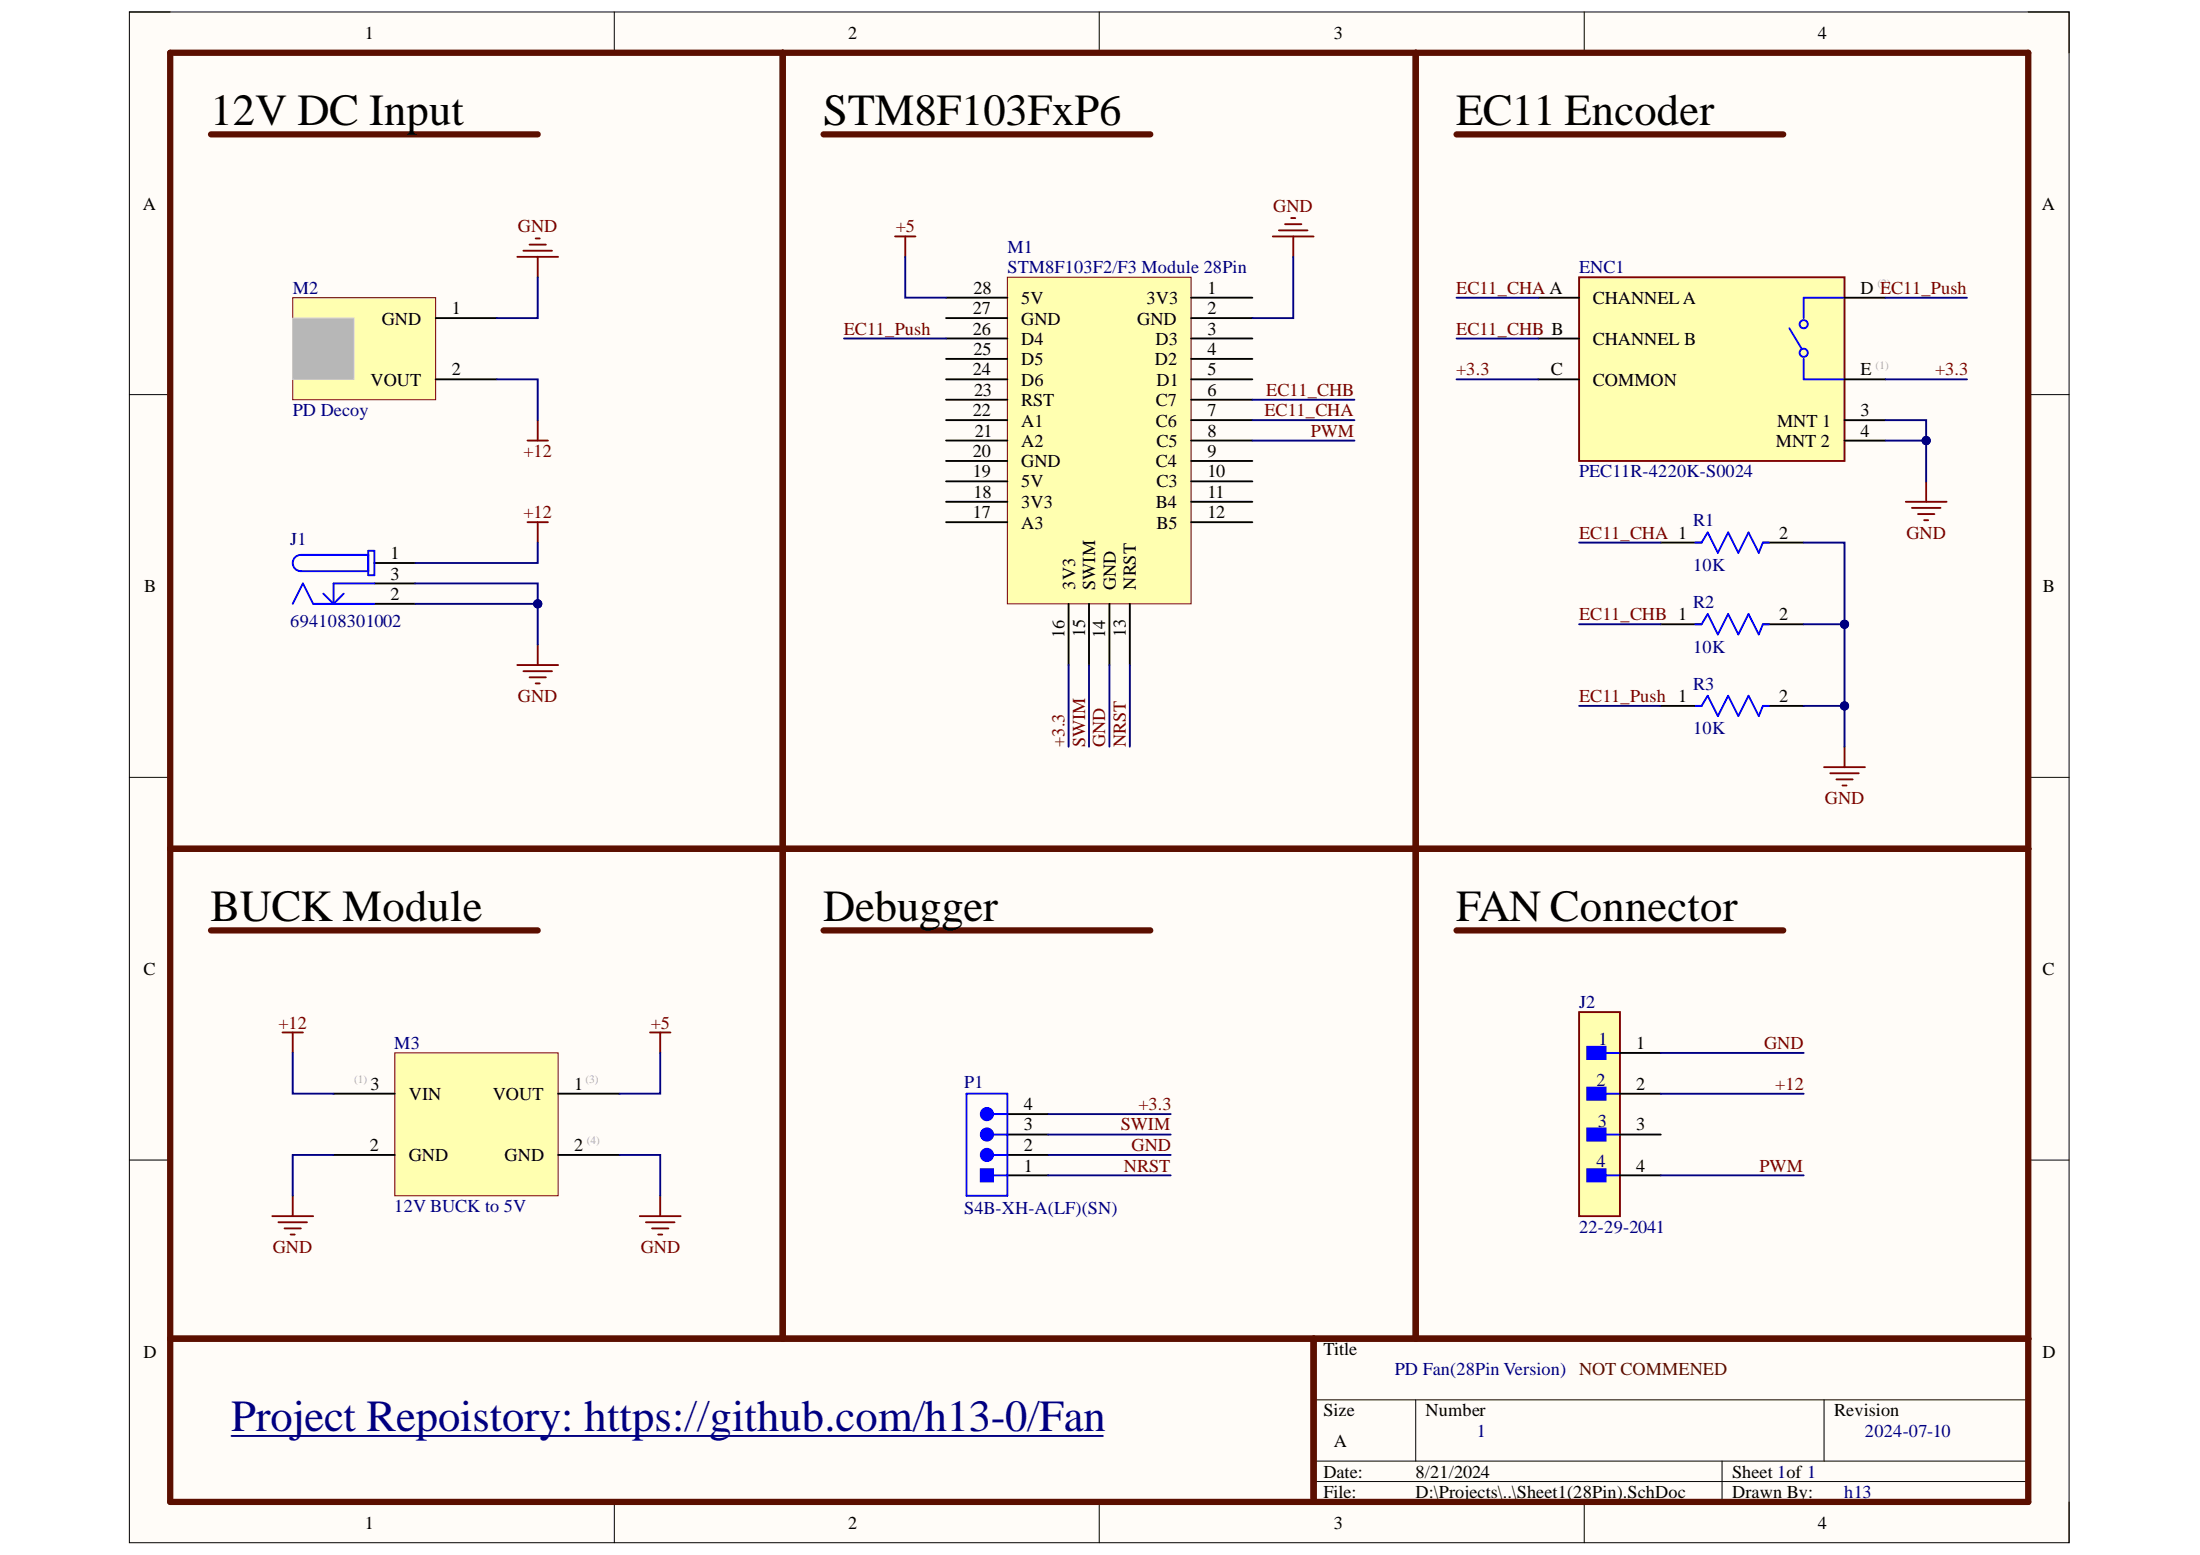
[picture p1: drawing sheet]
# Altium project FAN_PCB(28Pin).PrjPcb
1 sheet, 10 parts. Net scope: global (net labels, ports and power ports of the same name join across sheets).
Board file: PCB1(28Pin).PcbDoc

## Sheet Sheet1(28Pin).SchDoc
size A; SheetNumber: 1; SheetTotal: 1

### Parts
ENC1  PEC11R-4220K-S0024  [EC11]
J1  694108301002  [694108301002]
J2  22-29-2041  [FP-22-29-2041-MFG]
M1  STM8F103F2/F3 Module 28Pin  [STM8FxP6 Module 28Pin]
M2  PD Decoy  [PD Decoy]
M3  12V BUCK to 5V  [Buck Mini]
P1  S4B-XH-A(LF)(SN)  [JST-S4B-XH-A(LF)(SN)_V]
R1  10K  [FP-MRS25-MFG]
R2  10K  [FP-MRS25-MFG]
R3  10K  [FP-MRS25-MFG]

### Blocks framed on the sheet
12V DC Input: J1 M2
STM8F103FxP6: M1
EC11 Encoder: ENC1 R1-R3
BUCK Module: M3
Debugger: P1
FAN Connector: J2

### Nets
+5: M1.28(5V) M3.3(VOUT)
+12: J1.1 J2.2 M2.2(VOUT) M3.1(VIN)
GND: ENC1.3(MNT_1) ENC1.4(MNT_2) J1.2 J1.3 J2.1 M1.2(GND) M1.14(GND) M2.1(GND) M3.2(GND) M3.4(GND) P1.2 R1.2 R2.2 R3.2
+3.3: ENC1.1 ENC1.C(COMMON) M1.16(3V3) P1.4
EC11_CHA: ENC1.A(CHANNEL_A) M1.7(C6) R1.1
EC11_CHB: ENC1.B(CHANNEL_B) M1.6(C7) R2.1
EC11_Push: ENC1.2 M1.26(D4) R3.1
NRST: M1.13(NRST) P1.1
PWM: J2.4 M1.8(C5)
SWIM: M1.15(SWIM) P1.3

Not connected (* = marked no-connect by the designer): J2 3; M1 1(3V3) 3(D3) 4(D2) 5(D1) 9(C4) 10(C3) 11(B4) 12(B5) 17(A3) 18(3V3) 19(5V) 20(GND) 21(A2) 22(A1) 23(RST) 24(D6) 25(D5) 27(GND)

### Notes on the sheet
- PD Fan(28Pin Version)
- NOT COMMENED
- Project Repoistory: https://github.com/h13-0/Fan <https://github.com/h13-0/Fan>
- 1
- 2024-07-10
- h13
